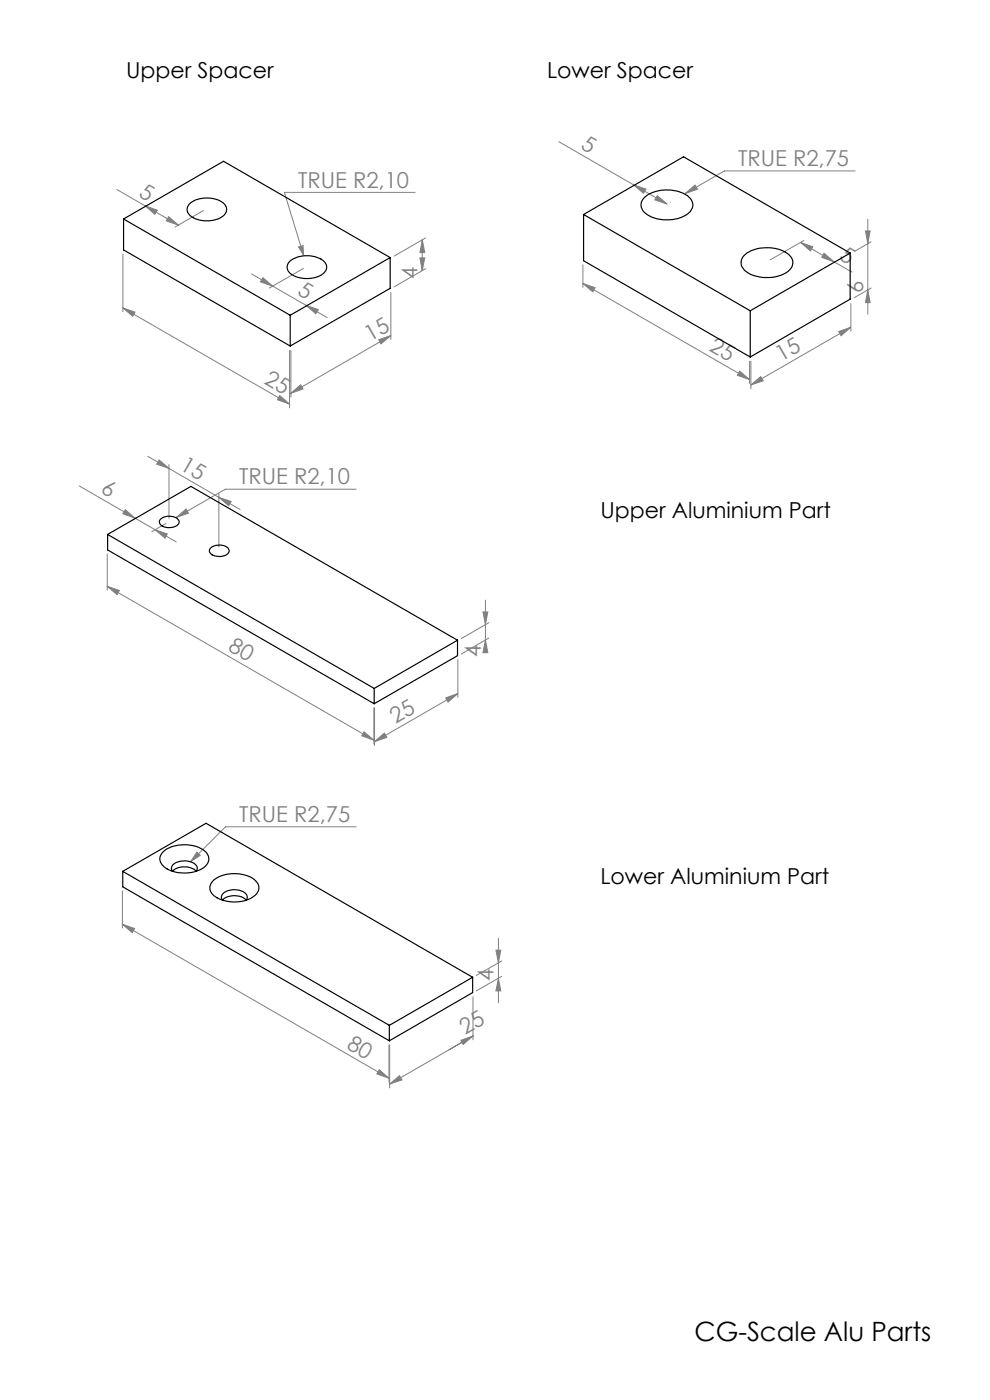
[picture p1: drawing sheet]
<svg xmlns="http://www.w3.org/2000/svg" width="210mm" height="297mm" viewBox="0 0 210 297" stroke-linecap="round" stroke-linejoin="round" font-family="sans-serif">
<g fill="none" stroke="#808080" stroke-width=".21">
<path d="M118.5 30.1l15.9 9.1M134.4 39.2l7.1 4.1M134.4 39.2l2.6 .9-.5 .9zM181.4 36.3h-27.7l-8.4 4.8M24.8 40.2l6 3.5M26.1 53.9v12.2M30.8 43.7l2.6 .9-.6 .9zM30.8 43.7l7.1 4.1M35.8 46l2.1 1.8-2.6-1zM43.2 44.7l-6.1 3.5M53.3 58.1l4.6 2.6M55.8 58.9l2.1 1.8-2.7-.9z"/>
<path d="M63.3 52.4l1-.3 .1 2zM64.4 56.9l-7.3 4.2M88.1 40.8h-27.8l4.1 13.3M89.1 54.7h1l-.5 2.7zM89.6 50.9l.5 2.7h-1zM89.6 50.9v6.5M90.3 50.5l-6.7 3.8M90.3 57l-6.7 3.9M123.6 56.2v4.8M139.4 41.5l2.1 1.8-2.6-.9zM142.2 42.9h.1M145.3 41.1l2.1-1.8 .6 .8z"/>
<path d="M169.8 51.4l2.6 .9-.5 .9zM169.8 51.4l7.1 4.1M170.5 51l-7.1 4.1M174.8 53.7l2.1 1.8-2.6-.9zM176.9 55.5l3.8 2.2M183.6 49h1l-.5 2.7zM184.1 46.5v20.2M184.8 51.3l-3.6 2M26.1 65.3l2.5 .9-.4 .9zM26.1 65.3l35.3 20.4M57.9 60.7l7 4.1M61.4 74.3v12.2"/>
<path d="M61.7 74.3v9.9M64.9 64.8l2.6 .9-.5 .9zM64.9 64.8l4.5 2.6M80.3 72.1l2.6-.9-2.1 1.8zM82.9 62.1v9.9M82.9 71.2l-21.2 12.2M123.6 60.1l2.6 .9-.5 .9zM123.6 60.1l35.4 20.4M156.9 78.7l2.1 1.8-2.6-.9zM159 76.6v4.7M159.3 76.6v5.9M177.9 70.3l2.6-.9-2.1 1.8z"/>
<path d="M180.5 64.4v5.8M180.5 69.4l-21.2 12.3M184.1 61.5l.5 2.7h-1zM184.8 61.1l-3.6 2M31.3 96.8l4.5 2.6M33.8 97.6l2 1.8-2.6-.9zM35.8 98.6v11.4M35.8 99.4l10.6 6.1M59.3 83.9l2.1 1.8-2.6-.9zM61.7 83.4l2.1-1.8 .5 .9zM159.3 81.7l2.1-1.8 .5 .9zM16.8 103.1l16.1 9.3"/>
<path d="M22.8 117.5v7.7M26.6 108.1l2 1.8-2.5-.9zM32.9 112.4l4.5 2.6M32.9 112.4l2.6 .9-.5 .9zM35.2 111.1l-3 1.7M37.4 109.8l2.1-1.8 .5 .9zM46.4 105.5l2.6 .9-.5 .9zM46.4 104.7v11.4M46.4 105.5l4.5 2.6M75.5 103.8h-27.7l-10.4 6M22.8 124.4l2.5 .9-.5 .8zM22.8 124.4l56.5 32.6"/>
<path d="M97.1 139.9v8.1M102.4 129.8h1.1l-.5 2.7zM103 135.8l.5 2.7h-1.1zM103 127.3v10.2M103.7 132.1l-5.8 3.4M103.7 135.4l-5.8 3.3M77.2 155.3l2.1 1.7-2.6-.9zM79.3 150.2v7.6M79.4 157.3l2.1-1.8 .6 .9zM79.4 150.2v7.9M94.5 148.1l2.6-1-2.1 1.8zM97.1 147.1l-17.7 10.2"/>
<path d="M75.6 175.4h-27.8l-7.3 7.4M26 196.1l2.5 .9-.5 .9zM26 189v7.9M26 196.1l56.5 32.6M41.8 180.8l.7 .7-2 1.3zM105.7 199.1v13.6M100.3 211.5v9.1M100.3 219.8l-17.6 10.2M105.2 201.6h1l-.5 2.7zM105.7 207.5l.5 2.7h-1zM106.4 203.9l-5.4 3M106.4 207.1l-5.4 3.1"/>
<path d="M80.4 226.9l2.1 1.8-2.6-.9zM82.5 221.6v7.9M82.7 230l2-1.8 .6 .9zM82.7 221.6v9.2M97.8 220.7l2.5-.9-2.1 1.8z"/>
</g>
<g fill="#808080">
<path d="M35.8 46l2.1 1.8-2.6-1zM30.8 43.7l2.6 .9-.6 .9zM32.9 112.4l2.6 .9-.5 .9zM26.6 108.1l2 1.8-2.5-.9zM139.4 41.5l2.1 1.8-2.6-.9zM134.4 39.2l2.6 .9-.5 .9z"/>
<path d="M63.3 52.4l1.1 1.7-.1-2zM37.4 109.8l2.6-.9-.5-.9zM41.8 180.8l-1.3 2 2-1.3zM145.3 41.1l2.7-1-.6-.8z"/>
<path d="M61.7 83.4l2.1-1.8 .5 .9zM80.3 72.1l2.6-.9-2.1 1.8zM79.4 157.3l2.1-1.8 .6 .9zM94.5 148.1l2.6-1-2.1 1.8zM82.7 230l2-1.8 .6 .9zM97.8 220.7l2.5-.9-2.1 1.8zM159.3 81.7l2.1-1.8 .5 .9zM177.9 70.3l2.6-.9-2.1 1.8z"/>
<path d="M89.6 50.9l.5 2.7h-1zM89.1 54.7h1l-.5 2.7zM102.4 129.8h1.1l-.5 2.7zM103 135.8l.5 2.7h-1.1zM105.2 201.6h1l-.5 2.7zM105.7 207.5l.5 2.7h-1zM183.6 49h1l-.5 2.7zM184.1 61.5l.5 2.7h-1z"/>
<path d="M26.1 65.3l2.5 .9-.4 .9zM59.3 83.9l2.1 1.8-2.6-.9zM55.8 58.9l2.1 1.8-2.7-.9zM64.9 64.8l2.6 .9-.5 .9zM22.8 124.4l2.5 .9-.5 .8zM77.2 155.3l2.1 1.7-2.6-.9zM33.8 97.6l2 1.8-2.6-.9zM46.4 105.5l2.6 .9-.5 .9zM26 196.1l2.5 .9-.5 .9zM80.4 226.9l2.1 1.8-2.6-.9zM169.8 51.4l2.6 .9-.5 .9zM174.8 53.7l2.1 1.8-2.6-.9zM123.6 60.1l2.6 .9-.5 .9zM156.9 78.7l2.1 1.8-2.6-.9z"/>
</g>
<g fill="none" stroke="#000" stroke-width=".25">
<path d="M26.2 46.5l21.2-12.3 35.4 20.4M26.2 46.5l35.4 20.4M26.2 46.5v6.5l35.4 20.4M40.4 43.1a6.2 6.2 0 0 1 7.2 .2 1.75 1.75 0 0 1-.8 2.8 6.2 6.2 0 0 1-6.6-.5 1.62 1.62 0 0 1 .2-2.5zM61.4 55.5a6 6 0 0 1 7.4 0 1.72 1.72 0 0 1-.7 2.9 6 6 0 0 1-6.9-.8 1.56 1.56 0 0 1 .2-2.1zM82.8 54.6l-21.2 12.3M82.8 54.6v6.6l-21.2 12.2M123.8 45.5l21.2-12.2 35.3 20.4M123.8 45.5l35.3 20.4M123.8 45.5v9.8l35.3 20.4M136.7 41.9a7.8 7.8 0 0 1 9.6 .1 2.23 2.23 0 0 1-.7 3.6 8.2 8.2 0 0 1-8.9-.5 2.07 2.07 0 0 1 0-3.2zM157.8 54.3a7.9 7.9 0 0 1 8.4-1 2.56 2.56 0 0 1 1.8 3.2 6.2 6.2 0 0 1-6.1 2.4 5.4 5.4 0 0 1-4.6-2.5 2.18 2.18 0 0 1 .5-2.1z"/>
<path d="M180.3 53.7l-21.2 12.2M180.3 53.7v9.8l-21.2 12.2M61.6 66.9v6.5M159.1 65.9v9.8M22.8 113.4l17.7-10.2 56.5 32.6M22.8 113.4l56.6 32.6M22.8 113.4v3.3l56.6 32.6M33.9 110.3a2.81 2.81 0 0 1 4 .1 1.2 1.2 0 0 1-1.2 1.5 2.42 2.42 0 0 1-2.9-1zM44.7 116.2a2.8 2.8 0 0 1 3.8 .3 1.33 1.33 0 0 1-1.5 1.5 2.37 2.37 0 0 1-2.6-1v-.4zM97 135.8l-17.6 10.2M97 135.8v3.3l-17.6 10.2M79.4 146v3.3"/>
<path d="M26 184.9l17.7-10.2 56.6 32.6M26 184.9l56.6 32.6M26 184.9v3.2l56.6 32.7M34.8 180.5a7.6 7.6 0 0 1 8.8 .2 2.14 2.14 0 0 1-.7 3.6 7.8 7.8 0 0 1-8.2-.5 1.99 1.99 0 0 1 .1-3.3zM36.7 183.4a3.9 3.9 0 0 1 4.9 .2l.2 .4-.2 .9a3.8 3.8 0 0 0-5 0l-.2-.8zM45.4 186.7a7.8 7.8 0 0 1 8.5-.1 2.13 2.13 0 0 1 1 2 2.13 2.13 0 0 1-1.4 1.8 7.6 7.6 0 0 1-8.5-.7 2.01 2.01 0 0 1 .4-3zM47.6 189.3a4 4 0 0 1 4.6 .4l.3 .7-.3 .6a4 4 0 0 0-5.1-.1l-.1-.5v-.4zM82.6 217.5v3.3M100.3 207.3l-17.7 10.2M100.3 207.3v3.3l-17.7 10.2"/>
</g>
<text font-size="5.6" x="147.3" y="284.6">CG-Scale Alu Parts</text>
<g font-size="4.7">
<text x="26.7" y="16.5">Upper Spacer</text>
<text x="116" y="16.5">Lower Spacer</text>
<text x="127.4" y="110">Upper Aluminium Part</text>
<text x="127.4" y="187.5">Lower Aluminium Part</text>
</g>
<g font-size="4.7" fill="#808080">
<text x="123" y="31.4" transform="rotate(30 123 31.4)">5</text>
<text x="156.6" y="35.2">TRUE R2,75</text>
<text x="29.2" y="41.6" transform="rotate(30 29.2 41.6)">5</text>
<text x="63.2" y="39.8">TRUE R2,10</text>
<text x="88.6" y="59.1" transform="rotate(-90 88.6 59.1)">4</text>
<text x="177.9" y="54.9" transform="rotate(30 177.9 54.9)">5</text>
<text x="62.9" y="62.4" transform="rotate(30 62.9 62.4)">5</text>
<text x="183.1" y="62.1" transform="rotate(-90 183.1 62.1)">6</text>
<text x="78.5" y="72.5" transform="rotate(-30 78.5 72.5)">15</text>
<text x="150.2" y="74.3" transform="rotate(30 150.2 74.3)">25</text>
<text x="165.7" y="76.8" transform="rotate(-30 165.7 76.8)">15</text>
<text x="55.8" y="81.3" transform="rotate(30 55.8 81.3)">25</text>
<text x="38" y="99.4" transform="rotate(30 38 99.4)">15</text>
<text x="21.2" y="104.4" transform="rotate(30 21.2 104.4)">6</text>
<text x="50.7" y="102.7">TRUE R2,10</text>
<text x="48.2" y="137.9" transform="rotate(30 48.2 137.9)">80</text>
<text x="102" y="139.4" transform="rotate(-90 102 139.4)">4</text>
<text x="83.9" y="153.6" transform="rotate(-30 83.9 153.6)">25</text>
<text x="50.7" y="174.4">TRUE R2,75</text>
<text x="104.7" y="208" transform="rotate(-90 104.7 208)">4</text>
<text x="98.7" y="219.6" transform="rotate(-30 98.7 219.6)">25</text>
<text x="73.3" y="222.2" transform="rotate(30 73.3 222.2)">80</text>
</g>
</svg>
